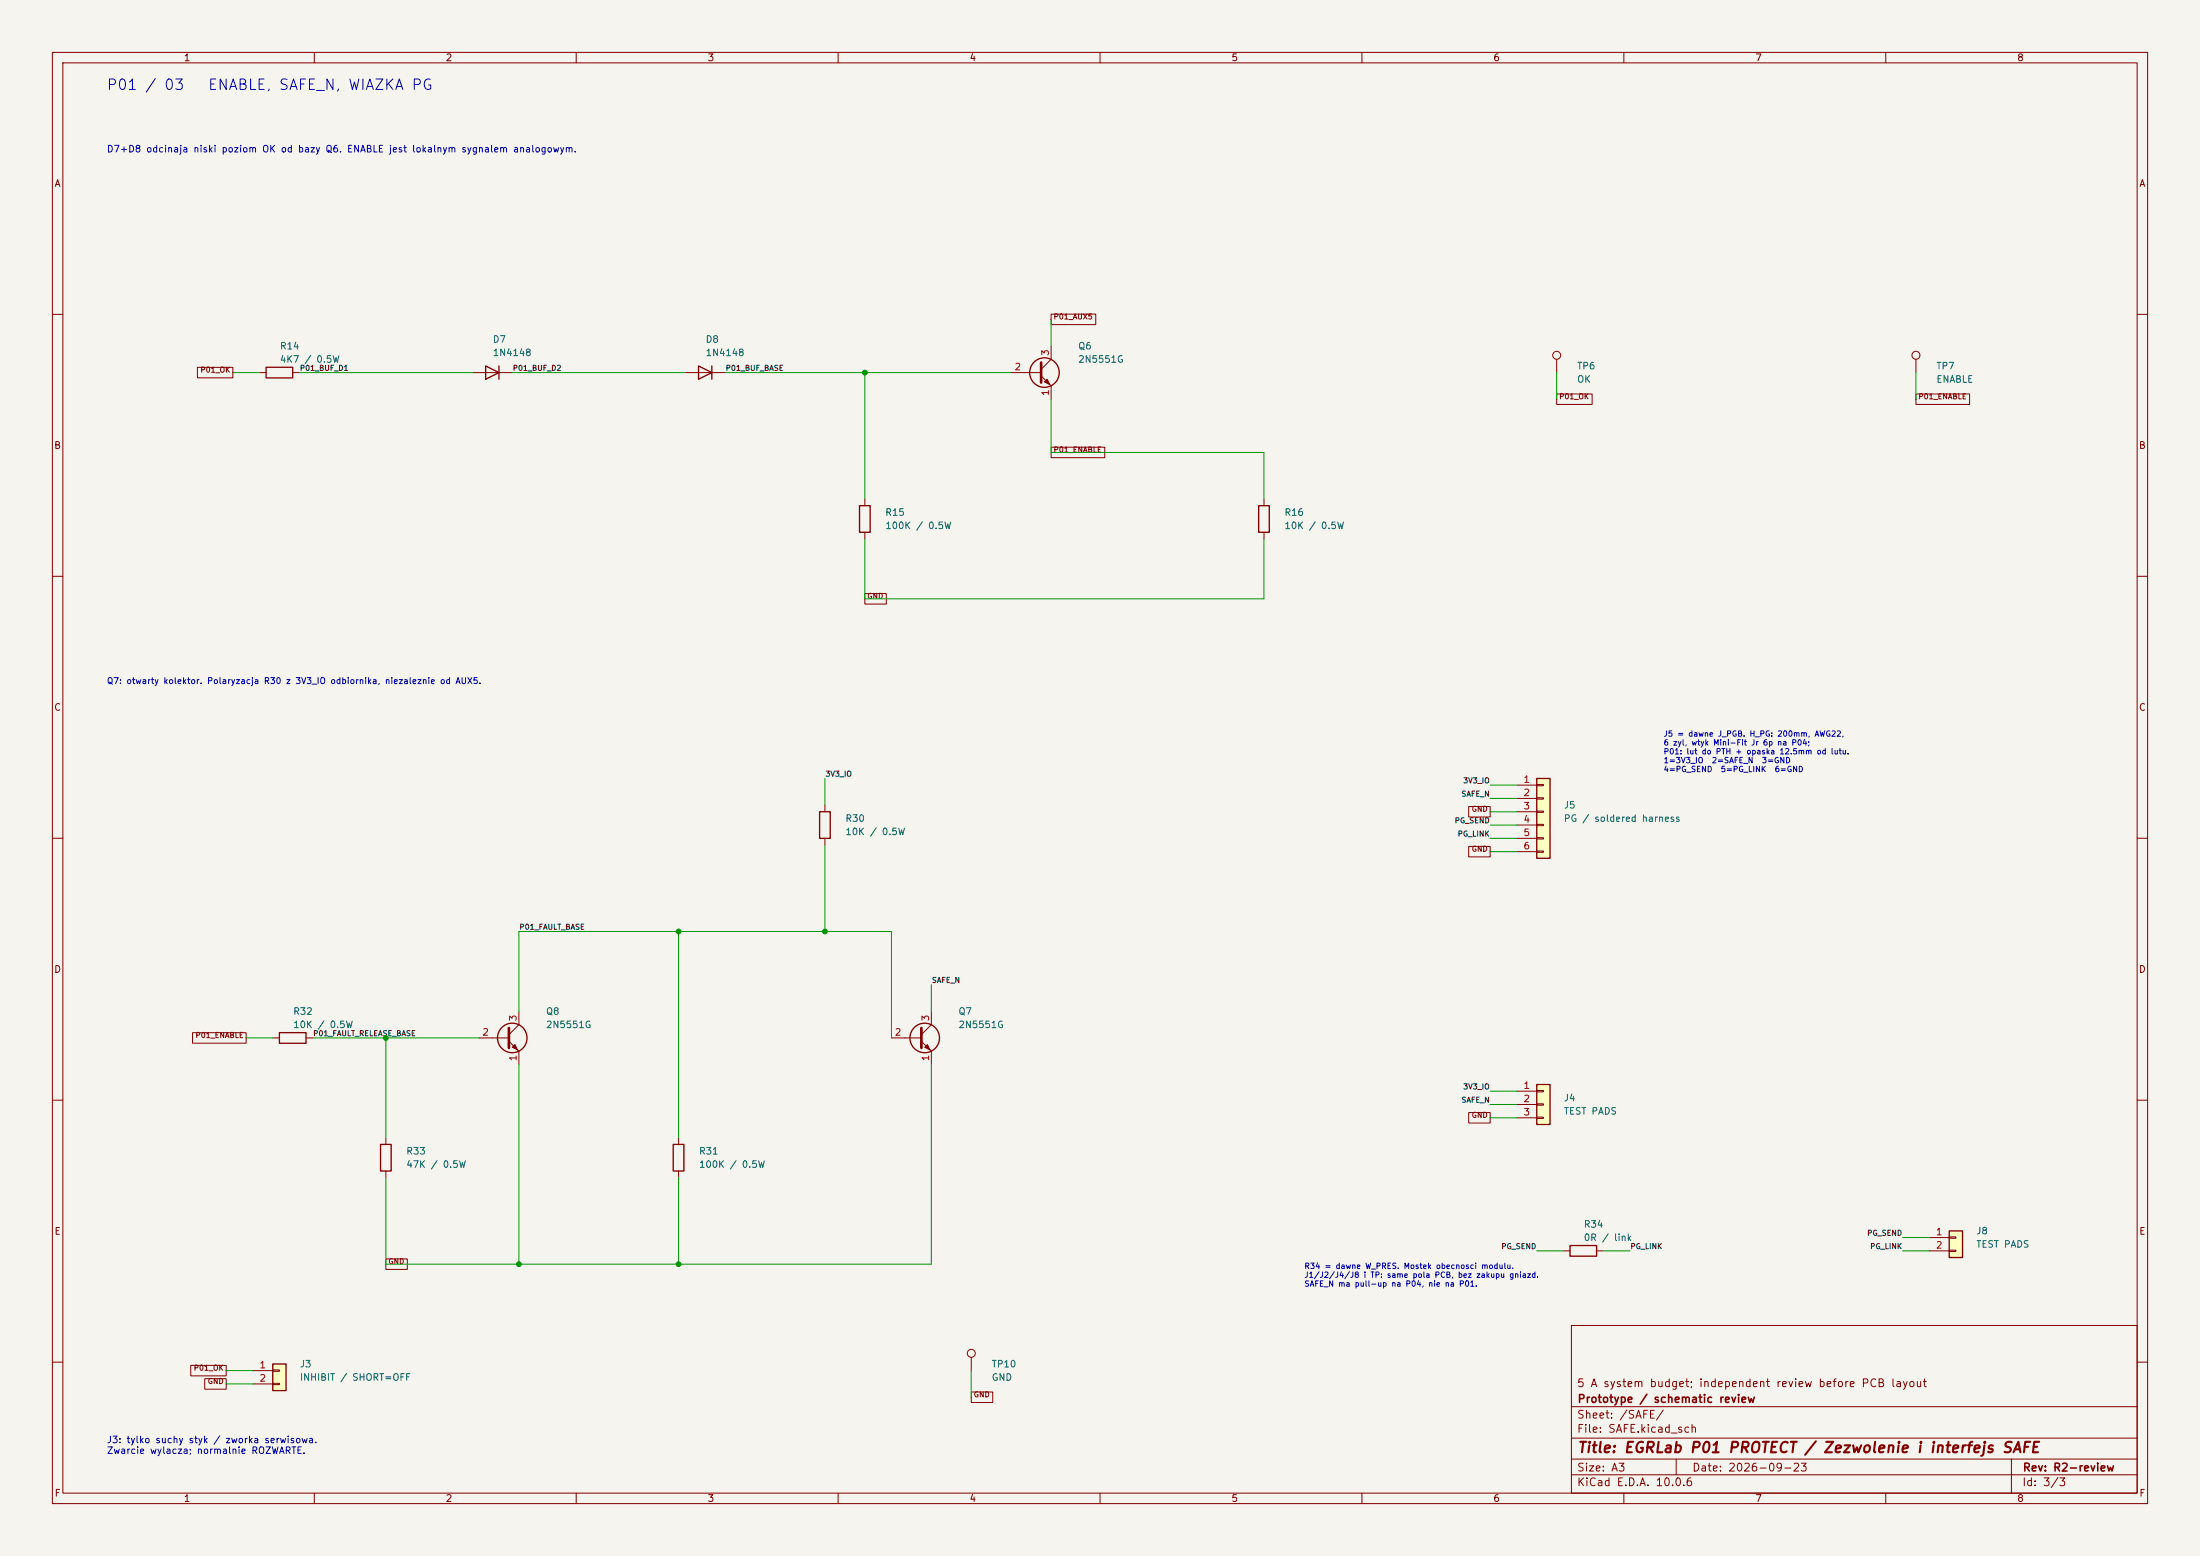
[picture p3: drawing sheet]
(kicad_sch (version 20250114) (generator "eeschema") (paper "A3") (title_block (title "EGRLab P01 PROTECT / Zezwolenie i interfejs SAFE") (date "2026-09-23") (rev "R2-review") (company "Prototype / schematic review") (comment 1 "5 A system budget; independent review before PCB layout"))(lib_symbols (symbol "P01:R" (pin_numbers (hide yes)) (pin_names (offset 0)) (exclude_from_sim no) (in_bom yes) (on_board yes) (in_pos_files yes) (duplicate_pin_numbers_are_jumpers no) (symbol "R_0_1" (rectangle (start -1.016 -2.54) (end 1.016 2.54) (stroke (width 0.254) (type default)) (fill (type none)))) (symbol "R_1_1" (pin passive line (at 0 3.81 270) (length 1.27) (name "" (effects (font (size 1.27 1.27)))) (number "1" (effects (font (size 1.27 1.27))))) (pin passive line (at 0 -3.81 90) (length 1.27) (name "" (effects (font (size 1.27 1.27)))) (number "2" (effects (font (size 1.27 1.27)))))) (embedded_fonts no))(symbol "P01:D" (pin_numbers (hide yes)) (pin_names (offset 1.016) (hide yes)) (exclude_from_sim no) (in_bom yes) (on_board yes) (in_pos_files yes) (duplicate_pin_numbers_are_jumpers no) (symbol "D_0_1" (polyline (pts (xy -1.27 1.27) (xy -1.27 -1.27)) (stroke (width 0.254) (type default)) (fill (type none))) (polyline (pts (xy 1.27 1.27) (xy 1.27 -1.27) (xy -1.27 0) (xy 1.27 1.27)) (stroke (width 0.254) (type default)) (fill (type none))) (polyline (pts (xy 1.27 0) (xy -1.27 0)) (stroke (width 0) (type default)) (fill (type none)))) (symbol "D_1_1" (pin passive line (at -3.81 0 0) (length 2.54) (name "K" (effects (font (size 1.27 1.27)))) (number "1" (effects (font (size 1.27 1.27))))) (pin passive line (at 3.81 0 180) (length 2.54) (name "A" (effects (font (size 1.27 1.27)))) (number "2" (effects (font (size 1.27 1.27)))))) (embedded_fonts no))(symbol "P01:Q_NPN_EBC" (pin_names (offset 0) (hide yes)) (exclude_from_sim no) (in_bom yes) (on_board yes) (in_pos_files yes) (duplicate_pin_numbers_are_jumpers no) (symbol "Q_NPN_EBC_0_1" (polyline (pts (xy -2.54 0) (xy 0.635 0)) (stroke (width 0) (type default)) (fill (type none))) (polyline (pts (xy 0.635 1.905) (xy 0.635 -1.905)) (stroke (width 0.508) (type default)) (fill (type none))) (circle (center 1.27 0) (radius 2.8194) (stroke (width 0.254) (type default)) (fill (type none)))) (symbol "Q_NPN_EBC_1_1" (polyline (pts (xy 0.635 0.635) (xy 2.54 2.54)) (stroke (width 0) (type default)) (fill (type none))) (polyline (pts (xy 0.635 -0.635) (xy 2.54 -2.54)) (stroke (width 0) (type default)) (fill (type none))) (polyline (pts (xy 1.27 -1.778) (xy 1.778 -1.27) (xy 2.286 -2.286) (xy 1.27 -1.778)) (stroke (width 0) (type default)) (fill (type outline))) (pin passive line (at 2.54 -5.08 90) (length 2.54) (name "E" (effects (font (size 1.27 1.27)))) (number "1" (effects (font (size 1.27 1.27))))) (pin input line (at -5.08 0 0) (length 2.54) (name "B" (effects (font (size 1.27 1.27)))) (number "2" (effects (font (size 1.27 1.27))))) (pin passive line (at 2.54 5.08 270) (length 2.54) (name "C" (effects (font (size 1.27 1.27)))) (number "3" (effects (font (size 1.27 1.27)))))) (embedded_fonts no))(symbol "P01:Conn_01x02" (pin_names (offset 1.016) (hide yes)) (exclude_from_sim no) (in_bom yes) (on_board yes) (in_pos_files yes) (duplicate_pin_numbers_are_jumpers no) (symbol "Conn_01x02_1_1" (rectangle (start -1.27 1.27) (end 1.27 -3.81) (stroke (width 0.254) (type default)) (fill (type background))) (rectangle (start -1.27 0.127) (end 0 -0.127) (stroke (width 0.1524) (type default)) (fill (type none))) (rectangle (start -1.27 -2.413) (end 0 -2.667) (stroke (width 0.1524) (type default)) (fill (type none))) (pin passive line (at -5.08 0 0) (length 3.81) (name "Pin_1" (effects (font (size 1.27 1.27)))) (number "1" (effects (font (size 1.27 1.27))))) (pin passive line (at -5.08 -2.54 0) (length 3.81) (name "Pin_2" (effects (font (size 1.27 1.27)))) (number "2" (effects (font (size 1.27 1.27)))))) (embedded_fonts no))(symbol "P01:Conn_01x03" (pin_names (offset 1.016) (hide yes)) (exclude_from_sim no) (in_bom yes) (on_board yes) (in_pos_files yes) (duplicate_pin_numbers_are_jumpers no) (symbol "Conn_01x03_1_1" (rectangle (start -1.27 3.81) (end 1.27 -3.81) (stroke (width 0.254) (type default)) (fill (type background))) (rectangle (start -1.27 2.667) (end 0 2.413) (stroke (width 0.1524) (type default)) (fill (type none))) (rectangle (start -1.27 0.127) (end 0 -0.127) (stroke (width 0.1524) (type default)) (fill (type none))) (rectangle (start -1.27 -2.413) (end 0 -2.667) (stroke (width 0.1524) (type default)) (fill (type none))) (pin passive line (at -5.08 2.54 0) (length 3.81) (name "Pin_1" (effects (font (size 1.27 1.27)))) (number "1" (effects (font (size 1.27 1.27))))) (pin passive line (at -5.08 0 0) (length 3.81) (name "Pin_2" (effects (font (size 1.27 1.27)))) (number "2" (effects (font (size 1.27 1.27))))) (pin passive line (at -5.08 -2.54 0) (length 3.81) (name "Pin_3" (effects (font (size 1.27 1.27)))) (number "3" (effects (font (size 1.27 1.27)))))) (embedded_fonts no))(symbol "P01:Conn_01x06" (pin_names (offset 1.016) (hide yes)) (exclude_from_sim no) (in_bom yes) (on_board yes) (in_pos_files yes) (duplicate_pin_numbers_are_jumpers no) (symbol "Conn_01x06_1_1" (rectangle (start -1.27 6.35) (end 1.27 -8.89) (stroke (width 0.254) (type default)) (fill (type background))) (rectangle (start -1.27 5.207) (end 0 4.953) (stroke (width 0.1524) (type default)) (fill (type none))) (rectangle (start -1.27 2.667) (end 0 2.413) (stroke (width 0.1524) (type default)) (fill (type none))) (rectangle (start -1.27 0.127) (end 0 -0.127) (stroke (width 0.1524) (type default)) (fill (type none))) (rectangle (start -1.27 -2.413) (end 0 -2.667) (stroke (width 0.1524) (type default)) (fill (type none))) (rectangle (start -1.27 -4.953) (end 0 -5.207) (stroke (width 0.1524) (type default)) (fill (type none))) (rectangle (start -1.27 -7.493) (end 0 -7.747) (stroke (width 0.1524) (type default)) (fill (type none))) (pin passive line (at -5.08 5.08 0) (length 3.81) (name "Pin_1" (effects (font (size 1.27 1.27)))) (number "1" (effects (font (size 1.27 1.27))))) (pin passive line (at -5.08 2.54 0) (length 3.81) (name "Pin_2" (effects (font (size 1.27 1.27)))) (number "2" (effects (font (size 1.27 1.27))))) (pin passive line (at -5.08 0 0) (length 3.81) (name "Pin_3" (effects (font (size 1.27 1.27)))) (number "3" (effects (font (size 1.27 1.27))))) (pin passive line (at -5.08 -2.54 0) (length 3.81) (name "Pin_4" (effects (font (size 1.27 1.27)))) (number "4" (effects (font (size 1.27 1.27))))) (pin passive line (at -5.08 -5.08 0) (length 3.81) (name "Pin_5" (effects (font (size 1.27 1.27)))) (number "5" (effects (font (size 1.27 1.27))))) (pin passive line (at -5.08 -7.62 0) (length 3.81) (name "Pin_6" (effects (font (size 1.27 1.27)))) (number "6" (effects (font (size 1.27 1.27)))))) (embedded_fonts no))(symbol "P01:TestPoint" (pin_numbers (hide yes)) (pin_names (offset 0.762) (hide yes)) (exclude_from_sim no) (in_bom yes) (on_board yes) (in_pos_files yes) (duplicate_pin_numbers_are_jumpers no) (symbol "TestPoint_0_1" (circle (center 0 3.302) (radius 0.762) (stroke (width 0) (type default)) (fill (type none)))) (symbol "TestPoint_1_1" (pin passive line (at 0 0 90) (length 2.54) (name "1" (effects (font (size 1.27 1.27)))) (number "1" (effects (font (size 1.27 1.27)))))) (embedded_fonts no)))(symbol (lib_id "P01:R") (at 53.34 71.12 90) (unit 1) (in_bom yes) (on_board yes) (dnp no) (property "Reference" "R14" (at 53.34 66.04 90) (effects (font (size 1.27 1.27)) (justify right))) (property "Value" "4K7 / 0.5W" (at 53.34 68.58000000000001 90) (effects (font (size 1.27 1.27)) (justify right)))(property "Footprint" "P01:R_MFR50_H4_P15.24" (at 53.34 71.12 0) (effects (font (size 1 1)) hide))(property "MPN" "MFR-50FTE52-4K7" (at 53.34 71.12 0) (effects (font (size 1 1)) hide))(property "BaselineRef" "R14" (at 53.34 71.12 0) (effects (font (size 1 1)) hide))(property "Datasheet" "https://www.yageogroup.com/content/Resource%20Library/Datasheet/YAGEO-MFR_DATASHEET.pdf" (at 53.34 71.12 0) (effects (font (size 1 1)) hide))(pin "1")(pin "2"))(symbol (lib_id "P01:D") (at 93.98 71.12 180) (unit 1) (in_bom yes) (on_board yes) (dnp no) (property "Reference" "D7" (at 93.98 64.77000000000001 0) (effects (font (size 1.27 1.27)) (justify right))) (property "Value" "1N4148" (at 93.98 67.31000000000002 0) (effects (font (size 1.27 1.27)) (justify right)))(property "Footprint" "Diode_THT:D_DO-35_SOD27_P10.16mm_Horizontal" (at 93.98 71.12 0) (effects (font (size 1 1)) hide))(property "MPN" "1N4148-TAP" (at 93.98 71.12 0) (effects (font (size 1 1)) hide))(property "BaselineRef" "D7" (at 93.98 71.12 0) (effects (font (size 1 1)) hide))(property "Datasheet" "https://www.vishay.com/docs/81857/1n4148.pdf" (at 93.98 71.12 0) (effects (font (size 1 1)) hide))(pin "1")(pin "2"))(symbol (lib_id "P01:D") (at 134.62 71.12 180) (unit 1) (in_bom yes) (on_board yes) (dnp no) (property "Reference" "D8" (at 134.62 64.77000000000001 0) (effects (font (size 1.27 1.27)) (justify right))) (property "Value" "1N4148" (at 134.62 67.31000000000002 0) (effects (font (size 1.27 1.27)) (justify right)))(property "Footprint" "Diode_THT:D_DO-35_SOD27_P10.16mm_Horizontal" (at 134.62 71.12 0) (effects (font (size 1 1)) hide))(property "MPN" "1N4148-TAP" (at 134.62 71.12 0) (effects (font (size 1 1)) hide))(property "BaselineRef" "D8" (at 134.62 71.12 0) (effects (font (size 1 1)) hide))(property "Datasheet" "https://www.vishay.com/docs/81857/1n4148.pdf" (at 134.62 71.12 0) (effects (font (size 1 1)) hide))(pin "1")(pin "2"))(symbol (lib_id "P01:R") (at 165.1 99.06 0) (unit 1) (in_bom yes) (on_board yes) (dnp no) (property "Reference" "R15" (at 168.91 97.79 0) (effects (font (size 1.27 1.27)) (justify left))) (property "Value" "100K / 0.5W" (at 168.91 100.33000000000001 0) (effects (font (size 1.27 1.27)) (justify left)))(property "Footprint" "P01:R_MFR50_H4_P15.24" (at 165.1 99.06 0) (effects (font (size 1 1)) hide))(property "MPN" "MFR-50FTE52-100K" (at 165.1 99.06 0) (effects (font (size 1 1)) hide))(property "BaselineRef" "R15" (at 165.1 99.06 0) (effects (font (size 1 1)) hide))(property "Datasheet" "https://www.yageogroup.com/content/Resource%20Library/Datasheet/YAGEO-MFR_DATASHEET.pdf" (at 165.1 99.06 0) (effects (font (size 1 1)) hide))(pin "1")(pin "2"))(symbol (lib_id "P01:Q_NPN_EBC") (at 198.12 71.12 0) (unit 1) (in_bom yes) (on_board yes) (dnp no) (property "Reference" "Q6" (at 205.74 66.04 0) (effects (font (size 1.27 1.27)) (justify left))) (property "Value" "2N5551G" (at 205.74 68.58000000000001 0) (effects (font (size 1.27 1.27)) (justify left)))(property "Footprint" "Package_TO_SOT_THT:TO-92_Inline_Wide" (at 198.12 71.12 0) (effects (font (size 1 1)) hide))(property "MPN" "2N5551G" (at 198.12 71.12 0) (effects (font (size 1 1)) hide))(property "BaselineRef" "Q6" (at 198.12 71.12 0) (effects (font (size 1 1)) hide))(property "Datasheet" "https://www.onsemi.com/download/data-sheet/pdf/2n5550-d.pdf" (at 198.12 71.12 0) (effects (font (size 1 1)) hide))(pin "1")(pin "2")(pin "3"))(symbol (lib_id "P01:R") (at 241.3 99.06 0) (unit 1) (in_bom yes) (on_board yes) (dnp no) (property "Reference" "R16" (at 245.11 97.79 0) (effects (font (size 1.27 1.27)) (justify left))) (property "Value" "10K / 0.5W" (at 245.11 100.33000000000001 0) (effects (font (size 1.27 1.27)) (justify left)))(property "Footprint" "P01:R_MFR50_H4_P15.24" (at 241.3 99.06 0) (effects (font (size 1 1)) hide))(property "MPN" "MFR-50FTE52-10K" (at 241.3 99.06 0) (effects (font (size 1 1)) hide))(property "BaselineRef" "R16" (at 241.3 99.06 0) (effects (font (size 1 1)) hide))(property "Datasheet" "https://www.yageogroup.com/content/Resource%20Library/Datasheet/YAGEO-MFR_DATASHEET.pdf" (at 241.3 99.06 0) (effects (font (size 1 1)) hide))(pin "1")(pin "2"))(symbol (lib_id "P01:R") (at 157.48 157.48 0) (unit 1) (in_bom yes) (on_board yes) (dnp no) (property "Reference" "R30" (at 161.29 156.20999999999998 0) (effects (font (size 1.27 1.27)) (justify left))) (property "Value" "10K / 0.5W" (at 161.29 158.74999999999997 0) (effects (font (size 1.27 1.27)) (justify left)))(property "Footprint" "P01:R_MFR50_H4_P15.24" (at 157.48 157.48 0) (effects (font (size 1 1)) hide))(property "MPN" "MFR-50FTE52-10K" (at 157.48 157.48 0) (effects (font (size 1 1)) hide))(property "BaselineRef" "R30" (at 157.48 157.48 0) (effects (font (size 1 1)) hide))(property "Datasheet" "https://www.yageogroup.com/content/Resource%20Library/Datasheet/YAGEO-MFR_DATASHEET.pdf" (at 157.48 157.48 0) (effects (font (size 1 1)) hide))(pin "1")(pin "2"))(symbol (lib_id "P01:R") (at 129.54 220.98 0) (unit 1) (in_bom yes) (on_board yes) (dnp no) (property "Reference" "R31" (at 133.35 219.70999999999998 0) (effects (font (size 1.27 1.27)) (justify left))) (property "Value" "100K / 0.5W" (at 133.35 222.24999999999997 0) (effects (font (size 1.27 1.27)) (justify left)))(property "Footprint" "P01:R_MFR50_H4_P15.24" (at 129.54 220.98 0) (effects (font (size 1 1)) hide))(property "MPN" "MFR-50FTE52-100K" (at 129.54 220.98 0) (effects (font (size 1 1)) hide))(property "BaselineRef" "R31" (at 129.54 220.98 0) (effects (font (size 1 1)) hide))(property "Datasheet" "https://www.yageogroup.com/content/Resource%20Library/Datasheet/YAGEO-MFR_DATASHEET.pdf" (at 129.54 220.98 0) (effects (font (size 1 1)) hide))(pin "1")(pin "2"))(symbol (lib_id "P01:R") (at 55.88 198.12 90) (unit 1) (in_bom yes) (on_board yes) (dnp no) (property "Reference" "R32" (at 55.88 193.04 90) (effects (font (size 1.27 1.27)) (justify right))) (property "Value" "10K / 0.5W" (at 55.88 195.57999999999998 90) (effects (font (size 1.27 1.27)) (justify right)))(property "Footprint" "P01:R_MFR50_H4_P15.24" (at 55.88 198.12 0) (effects (font (size 1 1)) hide))(property "MPN" "MFR-50FTE52-10K" (at 55.88 198.12 0) (effects (font (size 1 1)) hide))(property "BaselineRef" "R32" (at 55.88 198.12 0) (effects (font (size 1 1)) hide))(property "Datasheet" "https://www.yageogroup.com/content/Resource%20Library/Datasheet/YAGEO-MFR_DATASHEET.pdf" (at 55.88 198.12 0) (effects (font (size 1 1)) hide))(pin "1")(pin "2"))(symbol (lib_id "P01:R") (at 73.66 220.98 0) (unit 1) (in_bom yes) (on_board yes) (dnp no) (property "Reference" "R33" (at 77.47 219.70999999999998 0) (effects (font (size 1.27 1.27)) (justify left))) (property "Value" "47K / 0.5W" (at 77.47 222.24999999999997 0) (effects (font (size 1.27 1.27)) (justify left)))(property "Footprint" "P01:R_MFR50_H4_P15.24" (at 73.66 220.98 0) (effects (font (size 1 1)) hide))(property "MPN" "MFR-50FTE52-47K" (at 73.66 220.98 0) (effects (font (size 1 1)) hide))(property "BaselineRef" "R33" (at 73.66 220.98 0) (effects (font (size 1 1)) hide))(property "Datasheet" "https://www.yageogroup.com/content/Resource%20Library/Datasheet/YAGEO-MFR_DATASHEET.pdf" (at 73.66 220.98 0) (effects (font (size 1 1)) hide))(pin "1")(pin "2"))(symbol (lib_id "P01:Q_NPN_EBC") (at 175.26 198.12 0) (unit 1) (in_bom yes) (on_board yes) (dnp no) (property "Reference" "Q7" (at 182.88 193.04 0) (effects (font (size 1.27 1.27)) (justify left))) (property "Value" "2N5551G" (at 182.88 195.57999999999998 0) (effects (font (size 1.27 1.27)) (justify left)))(property "Footprint" "Package_TO_SOT_THT:TO-92_Inline_Wide" (at 175.26 198.12 0) (effects (font (size 1 1)) hide))(property "MPN" "2N5551G" (at 175.26 198.12 0) (effects (font (size 1 1)) hide))(property "BaselineRef" "Q7" (at 175.26 198.12 0) (effects (font (size 1 1)) hide))(property "Datasheet" "https://www.onsemi.com/download/data-sheet/pdf/2n5550-d.pdf" (at 175.26 198.12 0) (effects (font (size 1 1)) hide))(pin "1")(pin "2")(pin "3"))(symbol (lib_id "P01:Q_NPN_EBC") (at 96.52 198.12 0) (unit 1) (in_bom yes) (on_board yes) (dnp no) (property "Reference" "Q8" (at 104.14 193.04 0) (effects (font (size 1.27 1.27)) (justify left))) (property "Value" "2N5551G" (at 104.14 195.57999999999998 0) (effects (font (size 1.27 1.27)) (justify left)))(property "Footprint" "Package_TO_SOT_THT:TO-92_Inline_Wide" (at 96.52 198.12 0) (effects (font (size 1 1)) hide))(property "MPN" "2N5551G" (at 96.52 198.12 0) (effects (font (size 1 1)) hide))(property "BaselineRef" "Q8" (at 96.52 198.12 0) (effects (font (size 1 1)) hide))(property "Datasheet" "https://www.onsemi.com/download/data-sheet/pdf/2n5550-d.pdf" (at 96.52 198.12 0) (effects (font (size 1 1)) hide))(pin "1")(pin "2")(pin "3"))(symbol (lib_id "P01:Conn_01x02") (at 53.34 261.62 0) (unit 1) (in_bom yes) (on_board yes) (dnp no) (property "Reference" "J3" (at 57.150000000000006 260.35 0) (effects (font (size 1.27 1.27)) (justify left))) (property "Value" "INHIBIT / SHORT=OFF" (at 57.150000000000006 262.89000000000004 0) (effects (font (size 1.27 1.27)) (justify left)))(property "Footprint" "Connector_PinHeader_2.54mm:PinHeader_1x02_P2.54mm_Vertical" (at 53.34 261.62 0) (effects (font (size 1 1)) hide))(property "MPN" "M20-9990245" (at 53.34 261.62 0) (effects (font (size 1 1)) hide))(property "BaselineRef" "J3" (at 53.34 261.62 0) (effects (font (size 1 1)) hide))(property "Datasheet" "https://www.harwin.com/products/M20-9990245" (at 53.34 261.62 0) (effects (font (size 1 1)) hide))(pin "1")(pin "2"))(symbol (lib_id "P01:Conn_01x03") (at 294.64 210.82 0) (unit 1) (in_bom yes) (on_board yes) (dnp no) (property "Reference" "J4" (at 298.45 209.54999999999998 0) (effects (font (size 1.27 1.27)) (justify left))) (property "Value" "TEST PADS" (at 298.45 212.08999999999997 0) (effects (font (size 1.27 1.27)) (justify left)))(property "Footprint" "P01:TestPads_3" (at 294.64 210.82 0) (effects (font (size 1 1)) hide))(property "MPN" "PCB pads (no purchased connector)" (at 294.64 210.82 0) (effects (font (size 1 1)) hide))(property "BaselineRef" "J4" (at 294.64 210.82 0) (effects (font (size 1 1)) hide))(property "Datasheet" "" (at 294.64 210.82 0) (effects (font (size 1 1)) hide))(pin "1")(pin "2")(pin "3"))(symbol (lib_id "P01:Conn_01x06") (at 294.64 154.94 0) (unit 1) (in_bom yes) (on_board yes) (dnp no) (property "Reference" "J5" (at 298.45 153.67 0) (effects (font (size 1.27 1.27)) (justify left))) (property "Value" "PG / soldered harness" (at 298.45 156.20999999999998 0) (effects (font (size 1.27 1.27)) (justify left)))(property "Footprint" "P01:Pigtail_PG_6xAWG22" (at 294.64 154.94 0) (effects (font (size 1 1)) hide))(property "MPN" "PCB termination; H_PG" (at 294.64 154.94 0) (effects (font (size 1 1)) hide))(property "BaselineRef" "J_PGB" (at 294.64 154.94 0) (effects (font (size 1 1)) hide))(property "Datasheet" "" (at 294.64 154.94 0) (effects (font (size 1 1)) hide))(pin "1")(pin "2")(pin "3")(pin "4")(pin "5")(pin "6"))(symbol (lib_id "P01:Conn_01x02") (at 373.38 236.22 0) (unit 1) (in_bom yes) (on_board yes) (dnp no) (property "Reference" "J8" (at 377.19 234.95 0) (effects (font (size 1.27 1.27)) (justify left))) (property "Value" "TEST PADS" (at 377.19 237.48999999999998 0) (effects (font (size 1.27 1.27)) (justify left)))(property "Footprint" "P01:TestPads_2" (at 373.38 236.22 0) (effects (font (size 1 1)) hide))(property "MPN" "PCB pads (no purchased connector)" (at 373.38 236.22 0) (effects (font (size 1 1)) hide))(property "BaselineRef" "J_PRES" (at 373.38 236.22 0) (effects (font (size 1 1)) hide))(property "Datasheet" "" (at 373.38 236.22 0) (effects (font (size 1 1)) hide))(pin "1")(pin "2"))(symbol (lib_id "P01:R") (at 302.26 238.76 90) (unit 1) (in_bom yes) (on_board yes) (dnp no) (property "Reference" "R34" (at 302.26 233.67999999999998 90) (effects (font (size 1.27 1.27)) (justify right))) (property "Value" "0R / link" (at 302.26 236.21999999999997 90) (effects (font (size 1.27 1.27)) (justify right)))(property "Footprint" "P01:R_MFR50_H4_P15.24" (at 302.26 238.76 0) (effects (font (size 1 1)) hide))(property "MPN" "Tinned copper wire 0.6 mm" (at 302.26 238.76 0) (effects (font (size 1 1)) hide))(property "BaselineRef" "W_PRES" (at 302.26 238.76 0) (effects (font (size 1 1)) hide))(property "Datasheet" "" (at 302.26 238.76 0) (effects (font (size 1 1)) hide))(pin "1")(pin "2"))(symbol (lib_id "P01:TestPoint") (at 297.18 71.12 0) (unit 1) (in_bom yes) (on_board yes) (dnp no) (property "Reference" "TP6" (at 300.99 69.85000000000001 0) (effects (font (size 1.27 1.27)) (justify left))) (property "Value" "OK" (at 300.99 72.39000000000001 0) (effects (font (size 1.27 1.27)) (justify left)))(property "Footprint" "P01:TestPad_1" (at 297.18 71.12 0) (effects (font (size 1 1)) hide))(property "MPN" "PCB test pad" (at 297.18 71.12 0) (effects (font (size 1 1)) hide))(property "BaselineRef" "ADDED_TESTPAD" (at 297.18 71.12 0) (effects (font (size 1 1)) hide))(property "Datasheet" "" (at 297.18 71.12 0) (effects (font (size 1 1)) hide))(pin "1"))(symbol (lib_id "P01:TestPoint") (at 365.76 71.12 0) (unit 1) (in_bom yes) (on_board yes) (dnp no) (property "Reference" "TP7" (at 369.57 69.85000000000001 0) (effects (font (size 1.27 1.27)) (justify left))) (property "Value" "ENABLE" (at 369.57 72.39000000000001 0) (effects (font (size 1.27 1.27)) (justify left)))(property "Footprint" "P01:TestPad_1" (at 365.76 71.12 0) (effects (font (size 1 1)) hide))(property "MPN" "PCB test pad" (at 365.76 71.12 0) (effects (font (size 1 1)) hide))(property "BaselineRef" "ADDED_TESTPAD" (at 365.76 71.12 0) (effects (font (size 1 1)) hide))(property "Datasheet" "" (at 365.76 71.12 0) (effects (font (size 1 1)) hide))(pin "1"))(symbol (lib_id "P01:TestPoint") (at 185.42 261.62 0) (unit 1) (in_bom yes) (on_board yes) (dnp no) (property "Reference" "TP10" (at 189.23 260.35 0) (effects (font (size 1.27 1.27)) (justify left))) (property "Value" "GND" (at 189.23 262.89000000000004 0) (effects (font (size 1.27 1.27)) (justify left)))(property "Footprint" "P01:TestPad_1" (at 185.42 261.62 0) (effects (font (size 1 1)) hide))(property "MPN" "PCB test pad" (at 185.42 261.62 0) (effects (font (size 1 1)) hide))(property "BaselineRef" "ADDED_TESTPAD" (at 185.42 261.62 0) (effects (font (size 1 1)) hide))(property "Datasheet" "" (at 185.42 261.62 0) (effects (font (size 1 1)) hide))(pin "1"))(wire (pts (xy 57.15 71.12) (xy 90.17 71.12)) (stroke (width 0) (type default)))(label "P01_BUF_D1"  (at 57.15 71.12 0) (effects (font (size 1 1)) (justify left bottom)))(wire (pts (xy 97.79 71.12) (xy 130.81 71.12)) (stroke (width 0) (type default)))(label "P01_BUF_D2"  (at 97.79 71.12 0) (effects (font (size 1 1)) (justify left bottom)))(wire (pts (xy 165.1 95.25) (xy 165.1 71.12)) (stroke (width 0) (type default)))(wire (pts (xy 138.43 71.12) (xy 165.1 71.12)) (stroke (width 0) (type default)))(wire (pts (xy 165.1 71.12) (xy 193.04 71.12)) (stroke (width 0) (type default)))(label "P01_BUF_BASE"  (at 138.43 71.12 0) (effects (font (size 1 1)) (justify left bottom)))(wire (pts (xy 200.66 76.2) (xy 200.66 86.36)) (stroke (width 0) (type default)))(wire (pts (xy 241.3 95.25) (xy 241.3 86.36)) (stroke (width 0) (type default)))(wire (pts (xy 200.66 86.36) (xy 241.3 86.36)) (stroke (width 0) (type default)))(global_label "P01_ENABLE" (shape passive) (at 200.66 86.36 0) (effects (font (size 1 1)) (justify left bottom)))(wire (pts (xy 165.1 102.87) (xy 165.1 114.3)) (stroke (width 0) (type default)))(wire (pts (xy 241.3 102.87) (xy 241.3 114.3)) (stroke (width 0) (type default)))(wire (pts (xy 165.1 114.3) (xy 241.3 114.3)) (stroke (width 0) (type default)))(global_label "GND" (shape passive) (at 165.1 114.3 0) (effects (font (size 1 1)) (justify left bottom)))(wire (pts (xy 73.66 217.17) (xy 73.66 198.12)) (stroke (width 0) (type default)))(wire (pts (xy 59.69 198.12) (xy 73.66 198.12)) (stroke (width 0) (type default)))(wire (pts (xy 73.66 198.12) (xy 91.44 198.12)) (stroke (width 0) (type default)))(label "P01_FAULT_RELEASE_BASE"  (at 59.69 198.12 0) (effects (font (size 1 1)) (justify left bottom)))(wire (pts (xy 157.48 161.29) (xy 157.48 177.8)) (stroke (width 0) (type default)))(wire (pts (xy 129.54 217.17) (xy 129.54 177.8)) (stroke (width 0) (type default)))(wire (pts (xy 99.06 193.04) (xy 99.06 177.8)) (stroke (width 0) (type default)))(wire (pts (xy 170.18 198.12) (xy 170.18 177.8)) (stroke (width 0) (type default)))(wire (pts (xy 99.06 177.8) (xy 129.54 177.8)) (stroke (width 0) (type default)))(wire (pts (xy 129.54 177.8) (xy 157.48 177.8)) (stroke (width 0) (type default)))(wire (pts (xy 157.48 177.8) (xy 170.18 177.8)) (stroke (width 0) (type default)))(label "P01_FAULT_BASE"  (at 99.06 177.8 0) (effects (font (size 1 1)) (justify left bottom)))(wire (pts (xy 73.66 224.79) (xy 73.66 241.3)) (stroke (width 0) (type default)))(wire (pts (xy 129.54 224.79) (xy 129.54 241.3)) (stroke (width 0) (type default)))(wire (pts (xy 99.06 203.2) (xy 99.06 241.3)) (stroke (width 0) (type default)))(wire (pts (xy 177.8 203.2) (xy 177.8 241.3)) (stroke (width 0) (type default)))(wire (pts (xy 73.66 241.3) (xy 99.06 241.3)) (stroke (width 0) (type default)))(wire (pts (xy 99.06 241.3) (xy 129.54 241.3)) (stroke (width 0) (type default)))(wire (pts (xy 129.54 241.3) (xy 177.8 241.3)) (stroke (width 0) (type default)))(global_label "GND" (shape passive) (at 73.66 241.3 0) (effects (font (size 1 1)) (justify left bottom)))(text "P01 / 03   ENABLE, SAFE_N, WIAZKA PG" (at 20.32 15.24 0) (effects (font (size 2 2)) (justify left top)))(text "D7+D8 odcinaja niski poziom OK od bazy Q6. ENABLE jest lokalnym sygnalem analogowym." (at 20.32 27.94 0) (effects (font (size 1.27 1.27)) (justify left top)))(text "Q7: otwarty kolektor. Polaryzacja R30 z 3V3_IO odbiornika, niezaleznie od AUX5." (at 20.32 129.54 0) (effects (font (size 1.15 1.15)) (justify left top)))(text "J5 = dawne J_PGB. H_PG: 200mm, AWG22,\n6 zyl, wtyk Mini-Fit Jr 6p na P04;\nP01: lut do PTH + opaska 12.5mm od lutu.\n1=3V3_IO  2=SAFE_N  3=GND\n4=PG_SEND  5=PG_LINK  6=GND" (at 317.5 139.7 0) (effects (font (size 1.05 1.05)) (justify left top)))(text "J3: tylko suchy styk / zworka serwisowa.\nZwarcie wylacza; normalnie ROZWARTE." (at 20.32 274.32 0) (effects (font (size 1.27 1.27)) (justify left top)))(text "R34 = dawne W_PRES. Mostek obecnosci modulu.\nJ1/J2/J4/J8 i TP: same pola PCB, bez zakupu gniazd.\nSAFE_N ma pull-up na P04, nie na P01." (at 248.92 241.3 0) (effects (font (size 1.05 1.05)) (justify left top)))(wire (pts (xy 49.53 71.12) (xy 44.45 71.12)) (stroke (width 0) (type default)))(global_label "P01_OK" (shape passive) (at 44.45 71.12 0) (effects (font (size 1 1)) (justify right bottom)))(wire (pts (xy 200.66 66.04) (xy 200.66 60.96)) (stroke (width 0) (type default)))(global_label "P01_AUX5" (shape passive) (at 200.66 60.96 0) (effects (font (size 1 1)) (justify left bottom)))(wire (pts (xy 157.48 153.67) (xy 157.48 148.59)) (stroke (width 0) (type default)))(label "3V3_IO"  (at 157.48 148.59 0) (effects (font (size 1 1)) (justify left bottom)))(wire (pts (xy 52.07 198.12) (xy 46.99 198.12)) (stroke (width 0) (type default)))(global_label "P01_ENABLE" (shape passive) (at 46.99 198.12 0) (effects (font (size 1 1)) (justify right bottom)))(wire (pts (xy 177.8 193.04) (xy 177.8 187.96)) (stroke (width 0) (type default)))(label "SAFE_N"  (at 177.8 187.96 0) (effects (font (size 1 1)) (justify left bottom)))(wire (pts (xy 48.26 261.62) (xy 43.18 261.62)) (stroke (width 0) (type default)))(global_label "P01_OK" (shape passive) (at 43.18 261.62 0) (effects (font (size 1 1)) (justify right bottom)))(wire (pts (xy 48.26 264.16) (xy 43.18 264.16)) (stroke (width 0) (type default)))(global_label "GND" (shape passive) (at 43.18 264.16 0) (effects (font (size 1 1)) (justify right bottom)))(wire (pts (xy 289.56 208.28) (xy 284.48 208.28)) (stroke (width 0) (type default)))(label "3V3_IO"  (at 284.48 208.28 0) (effects (font (size 1 1)) (justify right bottom)))(wire (pts (xy 289.56 210.82) (xy 284.48 210.82)) (stroke (width 0) (type default)))(label "SAFE_N"  (at 284.48 210.82 0) (effects (font (size 1 1)) (justify right bottom)))(wire (pts (xy 289.56 213.36) (xy 284.48 213.36)) (stroke (width 0) (type default)))(global_label "GND" (shape passive) (at 284.48 213.36 0) (effects (font (size 1 1)) (justify right bottom)))(wire (pts (xy 289.56 149.86) (xy 284.48 149.86)) (stroke (width 0) (type default)))(label "3V3_IO"  (at 284.48 149.86 0) (effects (font (size 1 1)) (justify right bottom)))(wire (pts (xy 289.56 152.4) (xy 284.48 152.4)) (stroke (width 0) (type default)))(label "SAFE_N"  (at 284.48 152.4 0) (effects (font (size 1 1)) (justify right bottom)))(wire (pts (xy 289.56 154.94) (xy 284.48 154.94)) (stroke (width 0) (type default)))(global_label "GND" (shape passive) (at 284.48 154.94 0) (effects (font (size 1 1)) (justify right bottom)))(wire (pts (xy 289.56 157.48) (xy 284.48 157.48)) (stroke (width 0) (type default)))(label "PG_SEND"  (at 284.48 157.48 0) (effects (font (size 1 1)) (justify right bottom)))(wire (pts (xy 289.56 160.02) (xy 284.48 160.02)) (stroke (width 0) (type default)))(label "PG_LINK"  (at 284.48 160.02 0) (effects (font (size 1 1)) (justify right bottom)))(wire (pts (xy 289.56 162.56) (xy 284.48 162.56)) (stroke (width 0) (type default)))(global_label "GND" (shape passive) (at 284.48 162.56 0) (effects (font (size 1 1)) (justify right bottom)))(wire (pts (xy 368.3 236.22) (xy 363.22 236.22)) (stroke (width 0) (type default)))(label "PG_SEND"  (at 363.22 236.22 0) (effects (font (size 1 1)) (justify right bottom)))(wire (pts (xy 368.3 238.76) (xy 363.22 238.76)) (stroke (width 0) (type default)))(label "PG_LINK"  (at 363.22 238.76 0) (effects (font (size 1 1)) (justify right bottom)))(wire (pts (xy 298.45 238.76) (xy 293.37 238.76)) (stroke (width 0) (type default)))(label "PG_SEND"  (at 293.37 238.76 0) (effects (font (size 1 1)) (justify right bottom)))(wire (pts (xy 306.07 238.76) (xy 311.15 238.76)) (stroke (width 0) (type default)))(label "PG_LINK"  (at 311.15 238.76 0) (effects (font (size 1 1)) (justify left bottom)))(wire (pts (xy 297.18 71.12) (xy 297.18 76.2)) (stroke (width 0) (type default)))(global_label "P01_OK" (shape passive) (at 297.18 76.2 0) (effects (font (size 1 1)) (justify left bottom)))(wire (pts (xy 365.76 71.12) (xy 365.76 76.2)) (stroke (width 0) (type default)))(global_label "P01_ENABLE" (shape passive) (at 365.76 76.2 0) (effects (font (size 1 1)) (justify left bottom)))(wire (pts (xy 185.42 261.62) (xy 185.42 266.7)) (stroke (width 0) (type default)))(global_label "GND" (shape passive) (at 185.42 266.7 0) (effects (font (size 1 1)) (justify left bottom)))(junction (at 73.66 198.12) (diameter 0) (color 0 0 0 0))(junction (at 99.06 241.3) (diameter 0) (color 0 0 0 0))(junction (at 165.1 71.12) (diameter 0) (color 0 0 0 0))(junction (at 129.54 241.3) (diameter 0) (color 0 0 0 0))(junction (at 157.48 177.8) (diameter 0) (color 0 0 0 0))(junction (at 129.54 177.8) (diameter 0) (color 0 0 0 0)))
